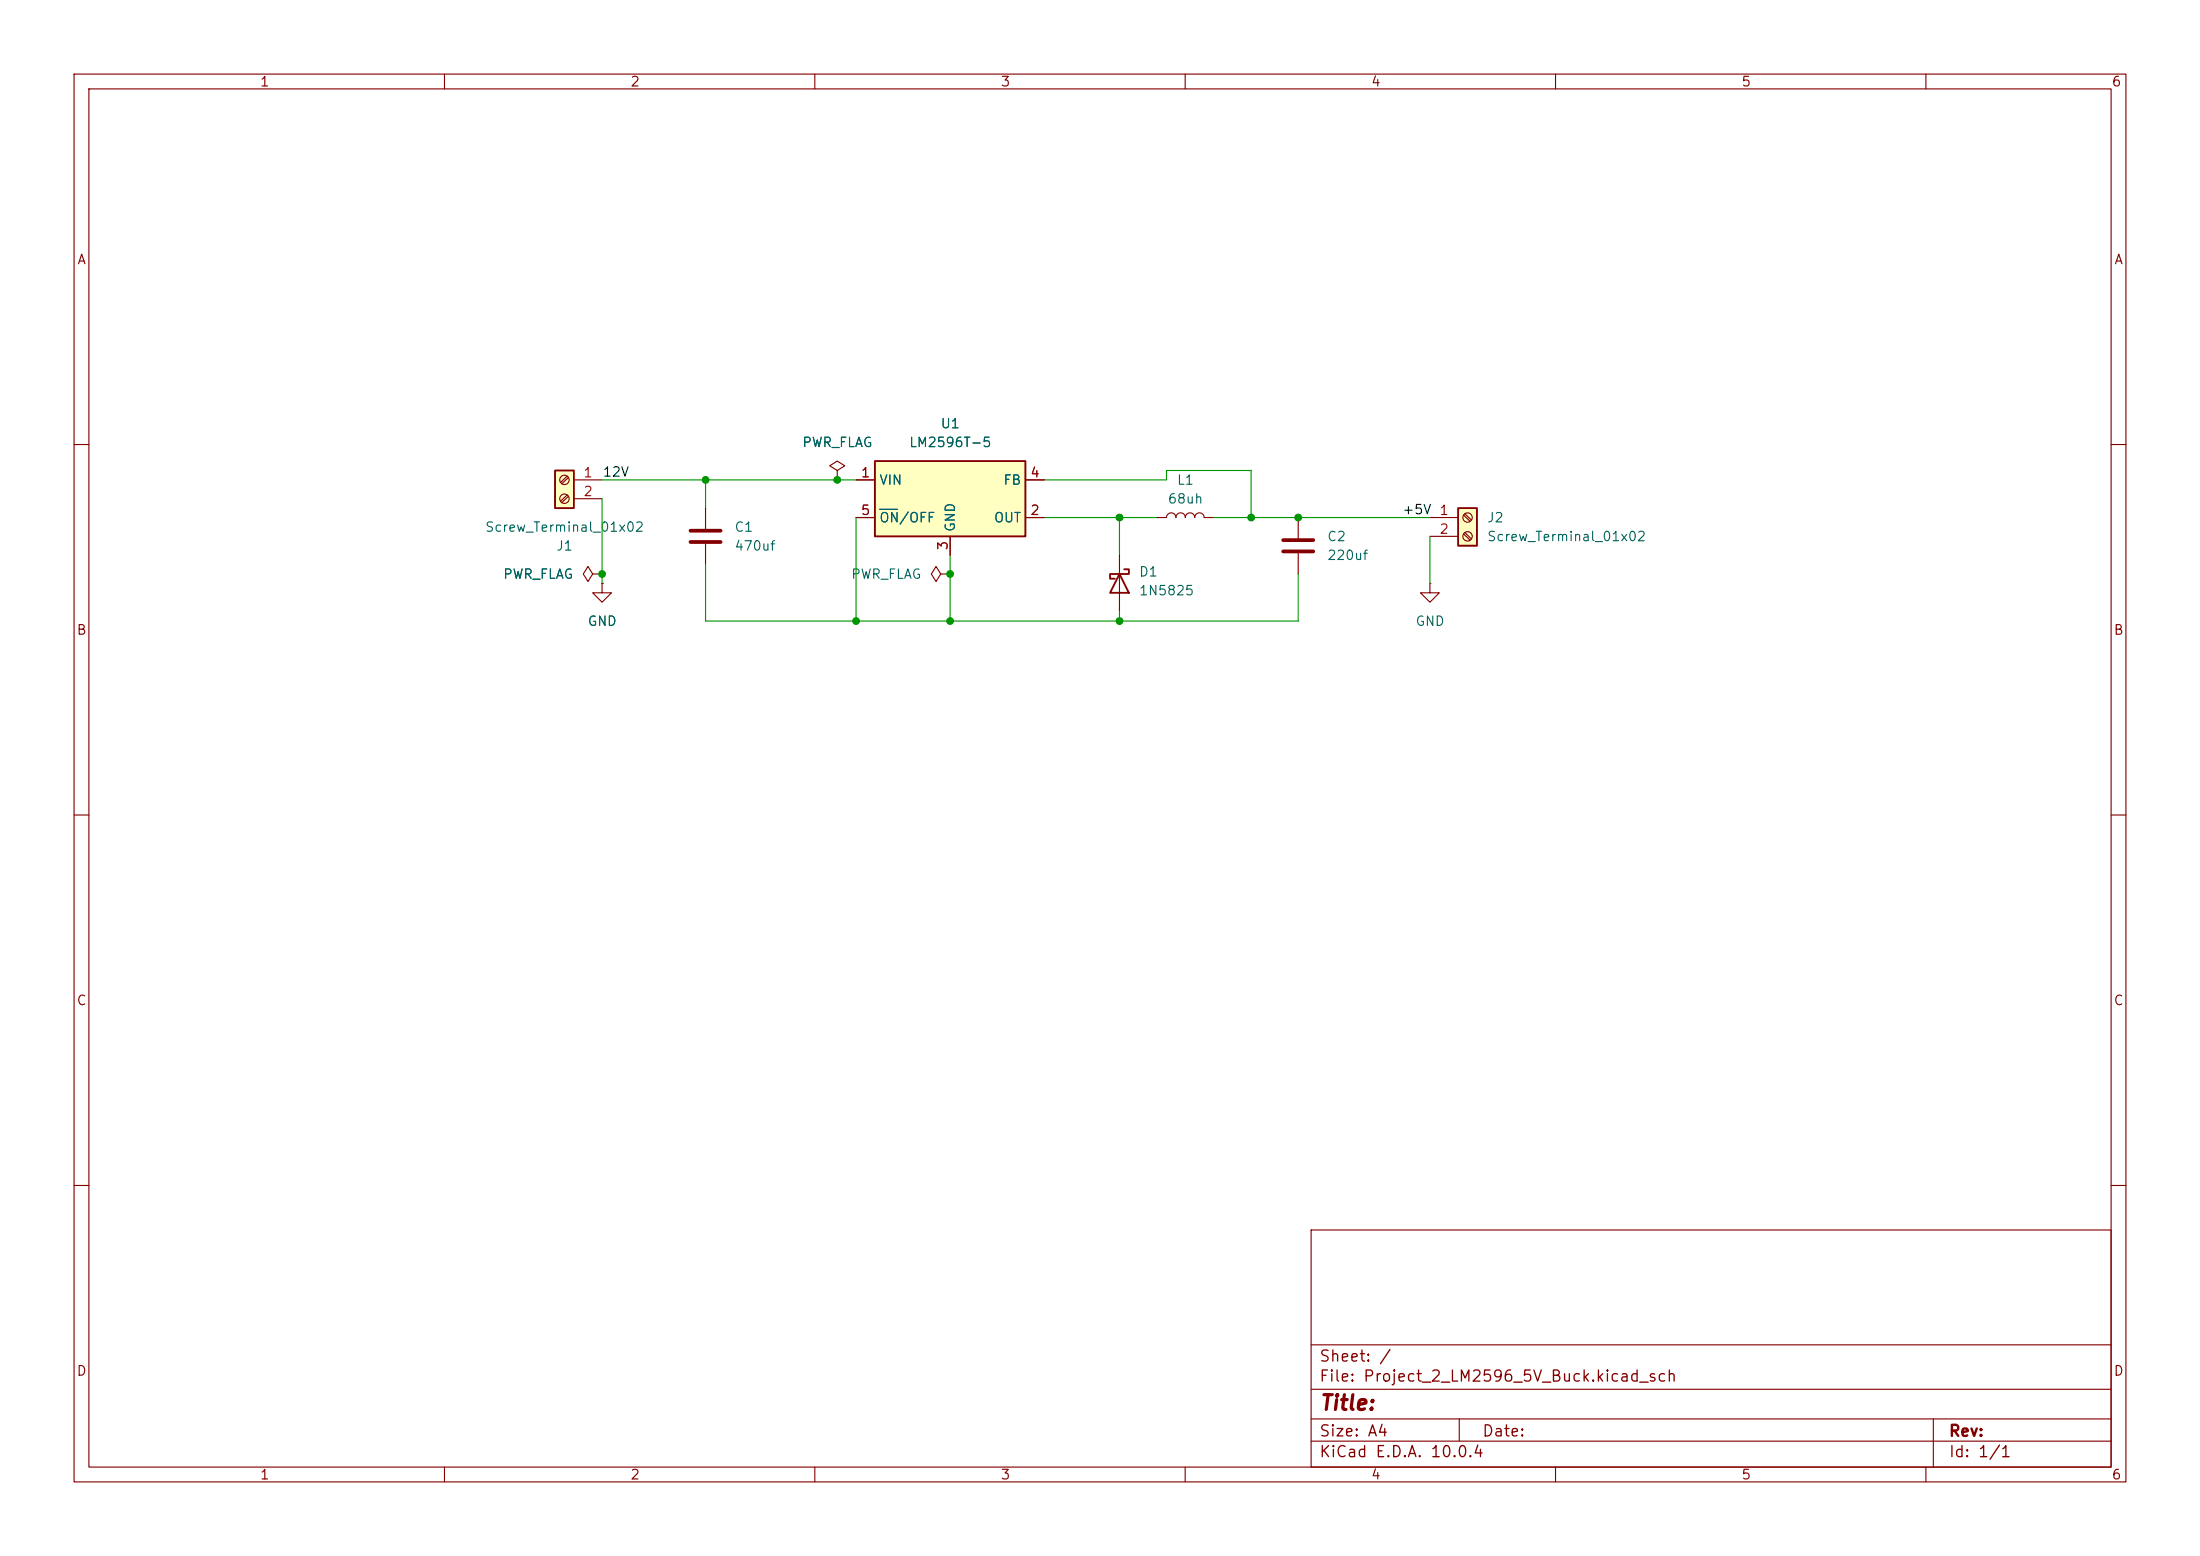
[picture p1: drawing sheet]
<svg xmlns="http://www.w3.org/2000/svg" width="297mm" height="210mm" viewBox="0 0 297 210" stroke-linecap="round" stroke-linejoin="round" font-family="sans-serif">
<g fill="none" stroke="#840000" stroke-width=".15">
<path d="M10 10h277v190h-277zM12 12h273v186h-273zM60 10v2M110 10v2M160 10v2M210 10v2M260 10v2M10 60h2M151.1 74.9v7.7M156.2 69.9h1.3a.64 .64 0 0 1 .6-.7 .64 .64 0 0 1 .6 .7 .64 .64 0 0 1 .7-.7 .64 .64 0 0 1 .6 .7 .64 .64 0 0 1 .7-.7 .64 .64 0 0 1 .6 .7 .64 .64 0 0 1 .6-.7 .64 .64 0 0 1 .7 .7h1.2M285 60h2M10 110h2"/>
<path d="M285 110h2M10 160h2M177 166h108v32h-108zM285 160h2M60 198v2M110 198v2M160 198v2M177 194.5h108M177 191.5h108M177 187.5h108M177 181.5h108M197 191.5v3"/>
<path d="M210 198v2M260 198v2M261 191.5v6.5"/>
</g>
<path d="M151.1 77.5l1.3 2.5h-2.5zM151.8 76.8h.6v.7h-2.5v.6h.6" fill="none" stroke="#840000" stroke-width=".25"/>
<path d="M74.9 63.5h2.6v5.1h-2.6z" fill="#ffffc2"/>
<path d="M74.9 63.5h2.6v5.1h-2.6z" fill="none" stroke="#840000" stroke-width=".25"/>
<g fill="none" stroke="#840000" stroke-width=".15">
<path d="M76.6 64.3l-.9 .8M76.6 66.8l-.9 .8M76.7 64.4l-.8 .9M76.7 67l-.8 .8M77.5 64.8h3.8M77.5 67.3h3.8M113 63.5l1-.6-1-.7-1 .7 1 .6v1.3M113 64.8h.1M175.3 69.9v2.7M175.3 74.7v2.8"/>
<circle cx="76.2" cy="64.8" r=".63"/>
<circle cx="76.2" cy="67.3" r=".63"/>
</g>
<path d="M173.2 72.9h4.1M173.2 74.4h4.1" fill="none" stroke="#840000" stroke-width=".51"/>
<path d="M196.8 68.6h2.6v5.1h-2.6z" fill="#ffffc2"/>
<path d="M196.8 68.6h2.6v5.1h-2.6z" fill="none" stroke="#840000" stroke-width=".25"/>
<g fill="none" stroke="#840000" stroke-width=".15">
<path d="M95.2 68.6v2.8M95.2 73.4v2.8M127 77.5l-.6-1-.7 1 .7 1 .6-1h1.3M128.3 77.5h.1M193 78.7v1.3h1.3l-1.3 1.3-1.2-1.3h1.2M193 78.7h.1M193 69.9h3.8M193 72.4h3.8M197.6 69.5l.9 .9M197.6 72.1l.9 .8M197.8 69.3l.8 .9M197.8 71.9l.8 .8"/>
<circle cx="198.1" cy="72.4" r=".63"/>
<circle cx="198.1" cy="69.8" r=".63"/>
</g>
<path d="M93.2 73.2h4.1M93.2 71.6h4.1" fill="none" stroke="#840000" stroke-width=".51"/>
<path d="M118.1 62.2h20.3v10.2h-20.3z" fill="#ffffc2"/>
<path d="M118.1 62.2h20.3v10.2h-20.3z" fill="none" stroke="#840000" stroke-width=".25"/>
<path d="M80 77.5l-.6-1-.7 1 .7 1 .6-1h1.3M81.3 77.5h.1M81.3 78.7v1.3h1.2l-1.2 1.3-1.3-1.3h1.3M81.3 78.7h.1M113 64.8h.1M115.6 64.8h2.5M115.6 69.9h2.5M128.3 72.4v2.5M138.4 64.8h2.6M138.4 69.9h2.6" fill="none" stroke="#840000" stroke-width=".15"/>
<path d="M118.7 68.7h2.5" fill="none" stroke="#006464" stroke-width=".15"/>
<path d="M81.3 64.8h34.3M81.3 67.3v11.4M95.2 76.2v7.6h80.1v-6.3M95.2 64.8v3.8M115.6 69.9v13.9M128.3 74.9v8.9M141 69.9h15.2M141 64.8h16.5v-1.3h11.4v6.4M151.1 69.9v5M163.8 69.9h29.2M193 72.4v6.3M151.1 82.6v1.2" fill="none" stroke="#009600" stroke-width=".15"/>
<g fill="#009600" stroke="#009600" stroke-width=".14">
<circle cx="175.3" cy="69.9" r=".46"/>
<circle cx="151.1" cy="83.8" r=".46"/>
<circle cx="128.3" cy="83.8" r=".46"/>
<circle cx="168.9" cy="69.9" r=".46"/>
<circle cx="151.1" cy="69.9" r=".46"/>
<circle cx="95.2" cy="64.8" r=".46"/>
<circle cx="115.6" cy="83.8" r=".46"/>
<circle cx="113" cy="64.8" r=".46"/>
<circle cx="128.3" cy="77.5" r=".46"/>
<circle cx="81.3" cy="77.5" r=".46"/>
</g>
<text font-size="2" fill="#840000" x="178" y="190.8">Title:</text>
<g font-size="1.5" fill="#840000">
<text x="178" y="184.2">Sheet: /</text>
<text x="178" y="186.9">File: Project_2_LM2596_5V_Buck.kicad_sch</text>
<text x="178" y="197.1">KiCad E.D.A. 10.0.4</text>
<text x="178" y="194.3">Size: A4</text>
<text x="200" y="194.3">Date:</text>
<text x="263" y="194.3">Rev:</text>
<text x="263" y="197.1">Id: 1/1</text>
</g>
<g font-size="1.3" fill="#840000">
<text x="35" y="12">1</text>
<text x="85" y="12">2</text>
<text x="135" y="12">3</text>
<text x="185" y="12">4</text>
<text x="235" y="12">5</text>
<text x="285" y="12">6</text>
<text x="10.3" y="36">A</text>
<text x="285.3" y="36">A</text>
<text x="10.3" y="86">B</text>
<text x="285.3" y="86">B</text>
<text x="10.3" y="136">C</text>
<text x="285.3" y="136">C</text>
<text x="10.3" y="186">D</text>
<text x="285.3" y="186">D</text>
<text x="35" y="200">1</text>
<text x="85" y="200">2</text>
<text x="135" y="200">3</text>
<text x="185" y="200">4</text>
<text x="235" y="200">5</text>
<text x="285" y="200">6</text>
</g>
<g font-size="1.3" fill="#006464">
<text x="126.9" y="58.1">U1</text>
<text x="108.2" y="60.7">PWR_FLAG</text>
<text x="118.6" y="65.7">VIN</text>
<text x="122.6" y="60.7">LM2596T-5</text>
<text x="135.4" y="65.7">FB</text>
<text x="158.8" y="65.7">L1</text>
<text x="118.6" y="70.8">ON/OFF</text>
<text x="129.2" y="71.9" transform="rotate(-90 129.2 71.9)">GND</text>
<text x="134.1" y="70.8">OUT</text>
<text x="157.6" y="68.3">68uh</text>
<text x="200.7" y="70.8">J2</text>
<text x="65.4" y="72.1">Screw_Terminal_01x02</text>
<text x="75" y="74.6">J1</text>
<text x="99.1" y="72.1">C1</text>
<text x="99.1" y="74.6">470uf</text>
<text x="179.1" y="73.4">C2</text>
<text x="179.1" y="75.9">220uf</text>
<text x="200.7" y="73.4">Screw_Terminal_01x02</text>
<text x="67.8" y="78.4">PWR_FLAG</text>
<text x="114.8" y="78.4">PWR_FLAG</text>
<text x="153.7" y="78.1">D1</text>
<text x="153.7" y="80.7">1N5825</text>
<text x="79.2" y="84.8">GND</text>
<text x="191" y="84.8">GND</text>
</g>
<g font-size="1.3" fill="#a90000">
<text x="78.7" y="64.7">1</text>
<text x="116.1" y="64.7">1</text>
<text x="139" y="64.7">4</text>
<text x="78.7" y="67.3">2</text>
<text x="116.1" y="69.8">5</text>
<text x="139" y="69.8">2</text>
<text x="194.2" y="69.8">1</text>
<text x="128.2" y="74.4" transform="rotate(-90 128.2 74.4)">3</text>
<text x="194.2" y="72.4">2</text>
</g>
<g font-size="1.3" fill="#0f0f0f">
<text x="81.3" y="64.6">12V</text>
<text x="189.2" y="69.7">+5V</text>
</g>
</svg>
